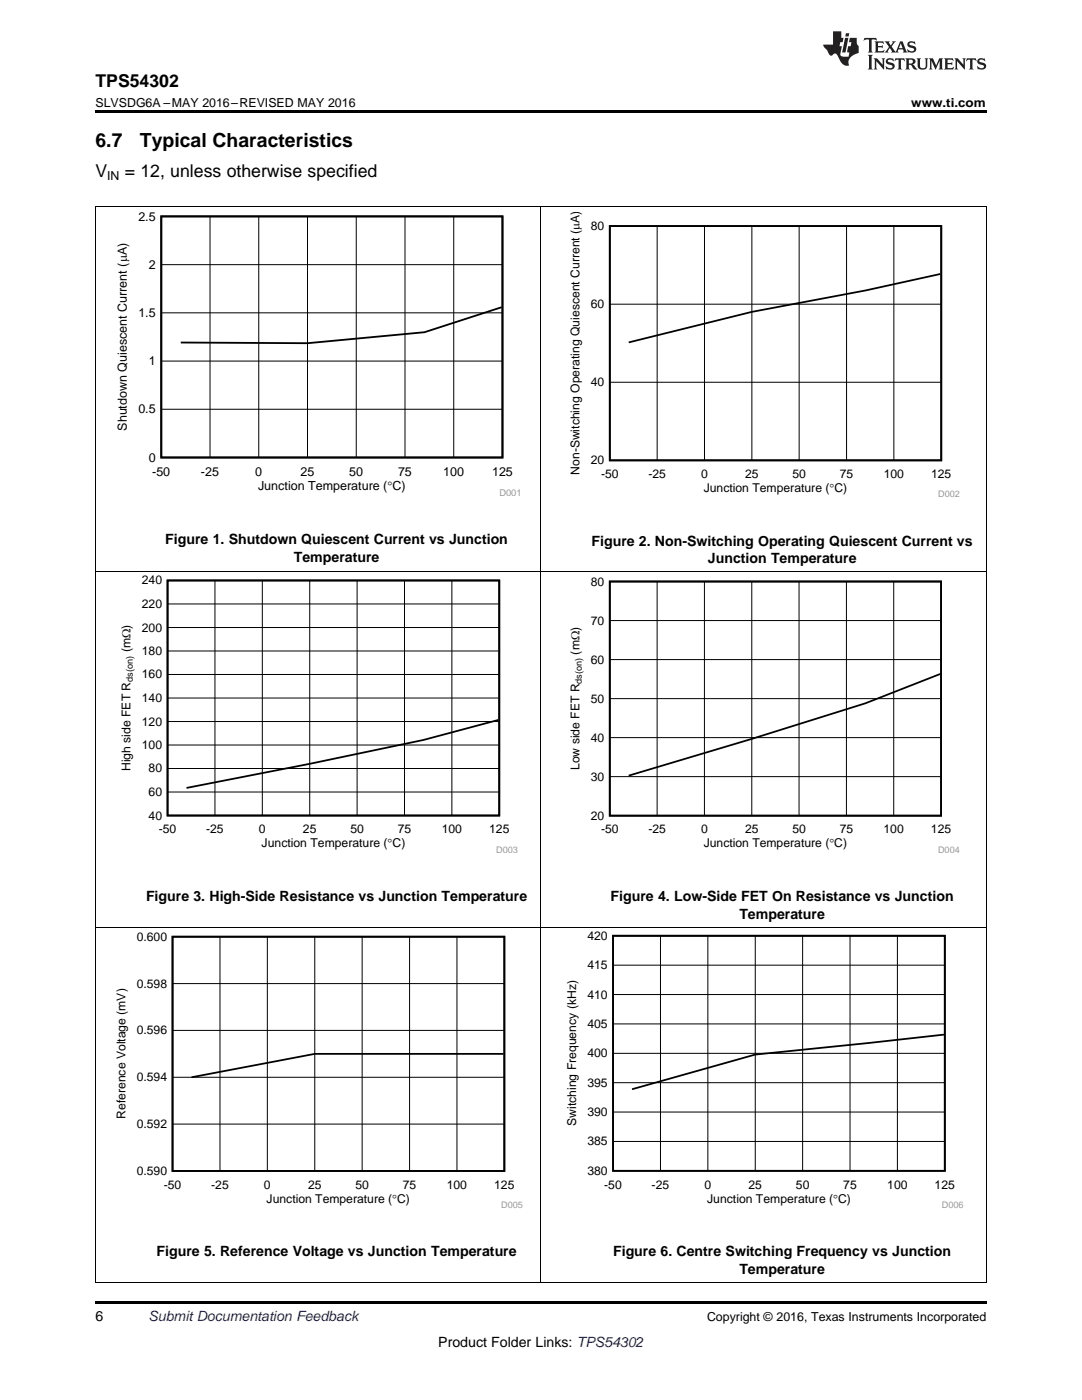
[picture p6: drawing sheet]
<svg xmlns="http://www.w3.org/2000/svg" width="216mm" height="279mm" viewBox="0 0 216 279" stroke-linecap="round" stroke-linejoin="round" font-family="sans-serif">
<path d="M19 259.7h177.8v.5h-177.8z" fill="#000"/>
<path d="M19.1 185.1v70.9M107.9 185.1v70.9M196.8 185.1v70.9M19 256h177.8" fill="none" stroke="#000" stroke-width=".2"/>
<path d="M22.7 186h81.6v55.1h-81.6z" fill-rule="evenodd" fill="#fff"/>
<path d="M34.4 186.9h66.2v46.8h-66.2zM100.5 210.3h-37.7l-24.6 4.7" fill="none" stroke="#000" stroke-width=".35"/>
<path d="M34.4 196.3h66.2M43.9 186.9v46.8M53.3 186.9v46.8M62.8 186.9v46.8M72.3 186.9v46.8M81.7 186.9v46.8M91.2 186.9v46.8M34.4 215h66.2M34.4 205.6h66.2M34.4 224.3h66.2" fill="none" stroke="#000" stroke-width=".2"/>
<path d="M112.6 185.9h79.6v55.2h-79.6z" fill-rule="evenodd" fill="#fff"/>
<path d="M122.3 186.8h66.2v46.9h-66.2zM188.3 206.5l-37.6 4-24.6 6.9" fill="none" stroke="#000" stroke-width=".35"/>
<g fill="none" stroke="#000" stroke-width=".2">
<path d="M19.1 114.2v70.9M107.9 114.2v70.9M196.8 114.2v70.9M19 185h177.8M122.3 198.5h66.2M122.3 192.6h66.2M131.8 186.8v46.9M141.2 186.8v46.9M150.7 186.8v46.9M160.2 186.8v46.9M169.6 186.8v46.9M179.1 186.8v46.9"/>
<path d="M122.3 216.1h66.2M122.3 210.2h66.2M122.3 204.3h66.2M122.3 227.8h66.2M122.3 221.9h66.2"/>
</g>
<path d="M23.7 114.9h79.6v55.3h-79.6z" fill-rule="evenodd" fill="#fff"/>
<path d="M33.4 115.8h66.2v47h-66.2zM99.4 143.7l-14.9 4-22.7 4.7-24.6 4.8" fill="none" stroke="#000" stroke-width=".35"/>
<g fill="none" stroke="#000" stroke-width=".2">
<path d="M42.9 115.8v47M52.3 115.8v47M61.8 115.8v47M71.3 115.8v47M80.7 115.8v47M90.2 115.8v47M33.4 139.3h66.2M33.4 134.6h66.2M33.4 129.9h66.2M33.4 125.2h66.2M33.4 120.5h66.2M33.4 158.1h66.2"/>
<path d="M33.4 153.4h66.2M33.4 148.7h66.2M33.4 144h66.2"/>
</g>
<path d="M113.3 115.1h78.2v55.1h-78.2z" fill-rule="evenodd" fill="#fff"/>
<path d="M121.7 116.1h66.1v46.7h-66.1zM187.6 134.5l-14.9 5.9-22.7 7.1-24.5 7.3" fill="none" stroke="#000" stroke-width=".35"/>
<g fill="none" stroke="#000" stroke-width=".2">
<path d="M19.1 41.2v73M107.9 41.2v73M196.8 41.2v73M19 114.1h177.8M131.1 116.1v46.7M140.6 116.1v46.7M150 116.1v46.7M159.4 116.1v46.7M168.9 116.1v46.7M178.3 116.1v46.7M121.7 139.4h66.1M121.7 131.6h66.1"/>
<path d="M121.7 123.8h66.1M121.7 155h66.1M121.7 147.2h66.1"/>
</g>
<path d="M113.3 42.3h78.2v57h-78.2z" fill-rule="evenodd" fill="#fff"/>
<path d="M121.7 45.1h66.1v46.8h-66.1zM187.6 54.7l-14.9 3.3-22.7 4.2-24.5 6.1" fill="none" stroke="#000" stroke-width=".35"/>
<path d="M131.1 45.1v46.8M140.6 45.1v46.8M150 45.1v46.8M159.5 45.1v46.8M168.9 45.1v46.8M178.4 45.1v46.8M121.7 76.3h66.1M121.7 60.7h66.1" fill="none" stroke="#000" stroke-width=".2"/>
<path d="M22.9 42.2h80.8v56.8h-80.8z" fill-rule="evenodd" fill="#fff"/>
<path d="M32.2 43.2h68.1v48.1h-68.1zM100.1 61.3l-15.4 5-23.3 2.2-25.3-.1" fill="none" stroke="#000" stroke-width=".36"/>
<path d="M19 41.2h177.8M32.2 52.8h68.1M41.9 43.2v48.1M51.6 43.2v48.1M61.4 43.2v48.1M71.1 43.2v48.1M80.8 43.2v48.1M90.5 43.2v48.1M32.2 72.1h68.1M32.2 62.4h68.1M32.2 81.7h68.1" fill="none" stroke="#000" stroke-width=".2"/>
<path d="M19 22h177.8v.5h-177.8z" fill="#000"/>
<g fill="#231f20">
<path d="M172.5 7.6l-.1 .5 .4-.2h.6v.1v2.1l-.2 .4h.9l-.2-.4v-2.1l.1-.1h.5l.5 .2-.2-.5zM174.5 8.3l.2 .3v1.5l-.2 .4h1.8l.2-.6a1.04 1.04 0 0 1-1.3 .2v-.7h.6l.3 .2v-.6l-.3 .2h-.6v-.6l.8-.1 .4 .3-.2-.5zM176.5 8.3l.9 1.1-.9 1.1h.8l-.2-.2 .4-.7 .5 .7-.2 .2h1.5l-.2-.2 .2-.4h.9l.1 .4-.2 .2h1l-.3-.3-.7-1.9h-.5l-.9 2-.8-1 .9-1h-.8l.1 .3-.4 .5-.3-.6 .1-.2zM179.7 8.6l.4 1h-.7zM181.3 8.4a.63 .63 0 0 0-.2 .7 .63 .63 0 0 0 .6 .4l.6 .2 .1 .2a.75 .75 0 0 1-.7 .4 .75 .75 0 0 1-.6-.5l.1 .7 .1-.1a1.11 1.11 0 0 0 1.5-.6 1.13 1.13 0 0 0-1.2-.8l-.1-.4a1.04 1.04 0 0 1 1.2 .2l-.2-.5-.2 .1-.4-.2zM173.2 10.9l.2 .4v2.2l-.2 .4h1l-.3-.4v-2.2l.3-.4zM174.3 11.6l.3 .4v1.5l-.3 .4h.8l-.2-.4v-1.3l1.5 1.7v-1.9l.2-.4h-.7l.2 .4v.9l-1.1-1.3zM177 11.8a.62 .62 0 0 0-.2 .7 .62 .62 0 0 0 .6 .4l.6 .1 .1 .3a.76 .76 0 0 1-.7 .3 .76 .76 0 0 1-.7-.4l.2 .7 .1-.1a1.11 1.11 0 0 0 1.5-.6 1.13 1.13 0 0 0-1.2-.8l-.1-.4a1.04 1.04 0 0 1 1.2 .2l-.2-.6-.2 .1-.5-.1zM178.7 11.6l-.2 .6a.61 .61 0 0 1 .8-.3v1.6l-.2 .4h.9l-.2-.4v-1.6a.63 .63 0 0 1 .7 .3l-.1-.6zM180.6 11.6l.3 .4v1.5l-.3 .4h1l-.2-.2-.1-.8 .6 .2a.76 .76 0 0 0 1.2 .7l-1-1a.58 .58 0 0 0 .6-.5 .58 .58 0 0 0-.5-.6zM181.4 11.9h.1a.45 .45 0 0 1 .5 .1 .45 .45 0 0 1 .1 .5l-.8 .2zM182.9 11.6l.2 .2a2.17 2.17 0 0 0 .3 1.9 .99 .99 0 0 0 1.6-.6v-1.1l.2-.4h-.7l.2 .2a1.92 1.92 0 0 1-.2 1.8 .6 .6 0 0 1-.9-.5v-1.1l.2-.4zM185.4 11.6l.2 .4v1.5l-.2 .4h.7l-.2-.4v-1.4l.8 1.8 .8-1.8v1.4l-.2 .4h.9l-.2-.4v-1.5l.2-.4h-.8l-.6 1.5-.6-1.5zM188.4 11.6l.2 .4v1.5l-.2 .4h1.8l.1-.6a1.04 1.04 0 0 1-1.2 .1v-.6h.5l.4 .2v-.6l-.4 .2h-.5v-.7h.8l.3 .3-.1-.6zM190.5 11.6l.2 .4v1.5l-.2 .4h.7l-.2-.4v-1.3l1.5 1.7v-1.9l.2-.4h-.7l.2 .4v.9l-1.1-1.3zM192.9 11.6l-.1 .6a.61 .61 0 0 1 .7-.3l.1 1.6-.3 .4h1l-.3-.4 .1-1.6a.63 .63 0 0 1 .7 .3l-.1-.6zM195.2 11.8a.62 .62 0 0 0-.2 .7 .62 .62 0 0 0 .6 .4l.6 .1 .1 .3a.76 .76 0 0 1-.7 .3 .76 .76 0 0 1-.6-.4l.1 .7 .1-.1a1.11 1.11 0 0 0 1.6-.6 1.13 1.13 0 0 0-1.3-.8l-.1-.4a1.04 1.04 0 0 1 1.2 .2l-.1-.6-.2 .1-.5-.1z"/>
<path d="M166.2 6.3v2.6h-1.9v.4l.8 .9a.91 .91 0 0 0 1 .8 .56 .56 0 0 1 .5-.3 .56 .56 0 0 1 .5 .3l.4 .8a1.53 1.53 0 0 0 1.9 1.2 1.54 1.54 0 0 1 1-2.1l.9-.3v-1.4a1.52 1.52 0 0 1-.4-1.6h-1.3l-.2 .8h.5l-.2 .8h-.5l-.1 1v.2l.4 .1-.2 .8a1.93 1.93 0 0 1-1.6-.3l.3-1.8h-.5l.2-.8h.4l.2-.8h-.4v-1.3zM168.6 7.6l-.6 2.9h.7l.6-2.9zM168.8 6.6l-.1 .7h.6l.2-.7z"/>
</g>
<g font-size="3.9">
<text x="19" y="29.3">6.7</text>
<text x="27.9" y="29.3">Typical Characteristics</text>
</g>
<g font-size="3.5">
<text x="19" y="17.3">TPS54302</text>
<text x="19" y="35.2">V</text>
<text x="24.9" y="35.2">= 12, unless otherwise specified</text>
</g>
<g font-size="2.8">
<text x="33" y="108.5">Figure 1. Shutdown Quiescent Current vs Junction</text>
<text x="58.6" y="112.1">Temperature</text>
<text x="118" y="108.9">Figure 2. Non-Switching Operating Quiescent Current vs</text>
<text x="141.3" y="112.4">Junction Temperature</text>
<text x="29.1" y="179.8">Figure 3. High-Side Resistance vs Junction Temperature</text>
<text x="121.8" y="179.8">Figure 4. Low-Side FET On Resistance vs Junction</text>
<text x="147.5" y="183.3">Temperature</text>
<text x="31.3" y="250.7">Figure 5. Reference Voltage vs Junction Temperature</text>
<text x="122.3" y="250.7">Figure 6. Centre Switching Frequency vs Junction</text>
<text x="147.5" y="254.2">Temperature</text>
<text x="19" y="263.6">6</text>
<text x="87.5" y="268.9">Product Folder Links: TPS54302</text>
</g>
<text font-size="2.8" fill="#0000c8" x="29.6" y="263.6">Submit Documentation Feedback</text>
<g font-size="2.5">
<text x="19" y="21.4">SLVSDG6A –MAY 2016–REVISED MAY 2016</text>
<text x="181.8" y="21.4">www.ti.com</text>
<text x="21.4" y="35.9">IN</text>
<text x="27.6" y="44">2.5</text>
<text x="29.7" y="53.6">2</text>
<text x="27.6" y="63.2">1.5</text>
<text x="29.7" y="72.9">1</text>
<text x="27.6" y="82.5">0.5</text>
<text x="25.3" y="86" transform="rotate(-90 25.3 86)">Shutdown Quiescent Current (PA)</text>
<text x="29.7" y="92.1">0</text>
<text x="30.4" y="95">-50</text>
<text x="40.1" y="95">-25</text>
<text x="50.9" y="95">0</text>
<text x="60" y="95">25</text>
<text x="69.7" y="95">50</text>
<text x="79.4" y="95">75</text>
<text x="88.5" y="95">100</text>
<text x="98.2" y="95">125</text>
<text x="51.5" y="97.8">Junction Temperature (qC)</text>
<text x="141.1" y="263.6">Copyright © 2016, Texas Instruments Incorporated</text>
</g>
<g font-size="2.4">
<text x="117.9" y="45.9">80</text>
<text x="117.9" y="61.5">60</text>
<text x="117.9" y="77.1">40</text>
<text x="115.7" y="94.8" transform="rotate(-90 115.7 94.8)">Non-Switching Operating Quiescent Current (PA)</text>
<text x="117.9" y="92.7">20</text>
<text x="119.9" y="95.4">-50</text>
<text x="129.4" y="95.4">-25</text>
<text x="139.9" y="95.4">0</text>
<text x="148.7" y="95.4">25</text>
<text x="158.1" y="95.4">50</text>
<text x="167.6" y="95.4">75</text>
<text x="176.3" y="95.4">100</text>
<text x="185.8" y="95.4">125</text>
<text x="140.4" y="98.2">Junction Temperature (qC)</text>
<text x="28.3" y="116.6">240</text>
<text x="117.9" y="116.9">80</text>
<text x="28.3" y="121.3">220</text>
<text x="117.9" y="124.6">70</text>
<text x="26.1" y="130.2" transform="rotate(-90 26.1 130.2)">(m:)</text>
<text x="28.3" y="130.7">180</text>
<text x="28.3" y="126">200</text>
<text x="115.7" y="130.6" transform="rotate(-90 115.7 130.6)">(m:)</text>
<text x="28.3" y="135.4">160</text>
<text x="117.9" y="132.4">60</text>
<text x="28.3" y="140.1">140</text>
<text x="117.9" y="140.2">50</text>
<text x="28.3" y="149.5">100</text>
<text x="28.3" y="144.8">120</text>
<text x="117.9" y="148">40</text>
<text x="26.1" y="153.9" transform="rotate(-90 26.1 153.9)">High side FET R</text>
<text x="29.7" y="154.2">80</text>
<text x="115.7" y="153.7" transform="rotate(-90 115.7 153.7)">Low side FET R</text>
<text x="117.9" y="155.8">30</text>
<text x="29.7" y="158.9">60</text>
<text x="29.7" y="163.6">40</text>
<text x="31.7" y="166.3">-50</text>
<text x="41.1" y="166.3">-25</text>
<text x="51.7" y="166.3">0</text>
<text x="60.5" y="166.3">25</text>
<text x="69.9" y="166.3">50</text>
<text x="79.4" y="166.3">75</text>
<text x="88.1" y="166.3">100</text>
<text x="97.6" y="166.3">125</text>
<text x="117.9" y="163.6">20</text>
<text x="119.9" y="166.3">-50</text>
<text x="129.4" y="166.3">-25</text>
<text x="139.9" y="166.3">0</text>
<text x="148.7" y="166.3">25</text>
<text x="158.1" y="166.3">50</text>
<text x="167.5" y="166.3">75</text>
<text x="176.3" y="166.3">100</text>
<text x="185.8" y="166.3">125</text>
<text x="52.2" y="169.1">Junction Temperature (qC)</text>
<text x="140.4" y="169.1">Junction Temperature (qC)</text>
<text x="27.3" y="187.7">0.600</text>
<text x="117.2" y="187.6">420</text>
<text x="27.3" y="197.1">0.598</text>
<text x="117.2" y="193.4">415</text>
<text x="117.2" y="199.3">410</text>
<text x="27.3" y="206.4">0.596</text>
<text x="117.2" y="205.1">405</text>
<text x="27.3" y="215.8">0.594</text>
<text x="117.2" y="211">400</text>
<text x="117.2" y="216.9">395</text>
<text x="25" y="223.3" transform="rotate(-90 25 223.3)">Reference Voltage (mV)</text>
<text x="27.3" y="225.1">0.592</text>
<text x="115" y="224.7" transform="rotate(-90 115 224.7)">Switching Frequency (kHz)</text>
<text x="117.2" y="222.7">390</text>
<text x="117.2" y="228.6">385</text>
<text x="27.3" y="234.5">0.590</text>
<text x="32.7" y="237.2">-50</text>
<text x="42.1" y="237.2">-25</text>
<text x="52.7" y="237.2">0</text>
<text x="61.5" y="237.2">25</text>
<text x="70.9" y="237.2">50</text>
<text x="80.4" y="237.2">75</text>
<text x="89.1" y="237.2">100</text>
<text x="98.6" y="237.2">125</text>
<text x="117.2" y="234.5">380</text>
<text x="120.6" y="237.2">-50</text>
<text x="130" y="237.2">-25</text>
<text x="140.6" y="237.2">0</text>
<text x="149.4" y="237.2">25</text>
<text x="158.8" y="237.2">50</text>
<text x="168.3" y="237.2">75</text>
<text x="177" y="237.2">100</text>
<text x="186.5" y="237.2">125</text>
<text x="53.2" y="240">Junction Temperature (qC)</text>
<text x="141.1" y="240">Junction Temperature (qC)</text>
</g>
<text font-size="1.9" fill="#999" x="99.6" y="98.9">D001</text>
<g font-size="1.8" fill="#999">
<text x="187.2" y="99.3">D002</text>
<text x="99" y="170.2">D003</text>
<text x="187.2" y="170.2">D004</text>
<text x="100" y="241.1">D005</text>
<text x="187.9" y="241.1">D006</text>
</g>
<g font-size="1.8">
<text x="26.5" y="136.1" transform="rotate(-90 26.5 136.1)">ds(on)</text>
<text x="116.1" y="136.5" transform="rotate(-90 116.1 136.5)">ds(on)</text>
</g>
</svg>
